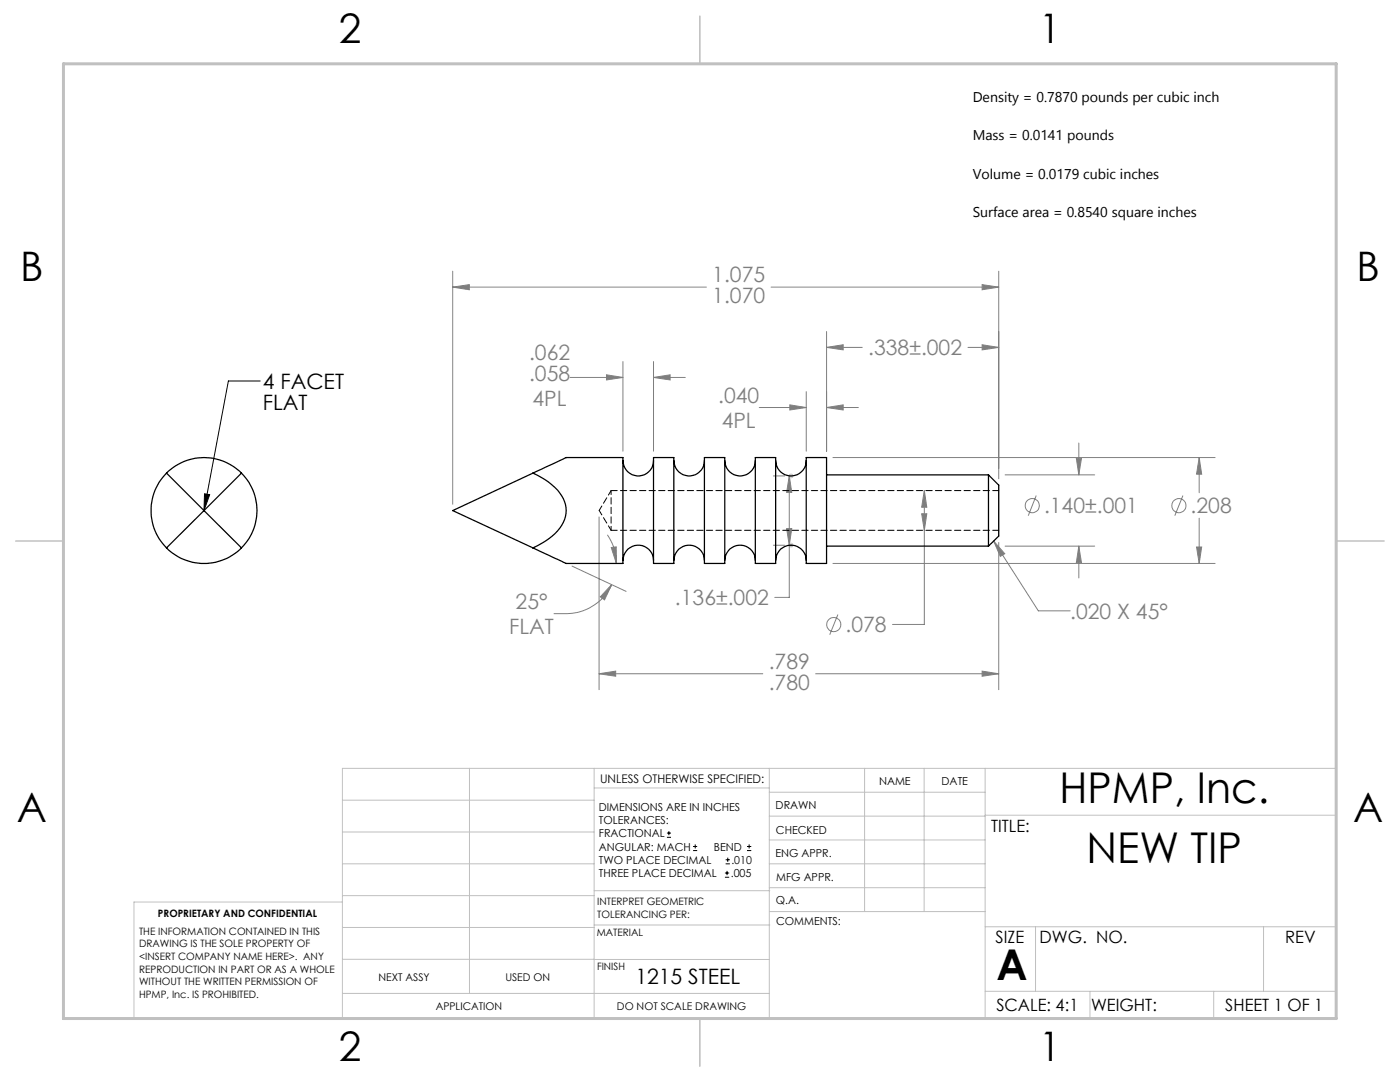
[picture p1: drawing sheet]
<svg xmlns="http://www.w3.org/2000/svg" width="279mm" height="216mm" viewBox="0 0 279 216" stroke-linecap="round" stroke-linejoin="round" font-family="sans-serif">
<g fill="none" stroke="#808080" stroke-width=".2">
<path d="M90.3 57.3l3.4-.5v1zM90.3 54.1v46.5M90.3 57.3h50.7M153.9 57.3h45.4M196 56.8l3.3 .5-3.3 .5zM199.3 54.1v41.4M113.8 75.3h10.5M121 74.8l3.3 .5-3.3 .5zM124.3 72.1v17.9M130.4 75.3l3.3-.5v1zM130.4 72.1v17.9M130.4 75.3h6.4"/>
<path d="M160.9 78.1v11.9M165 69.3l3.3-.5v1zM165 66.1v23.9M165 69.3h7.1M193.2 69.3h6.1M196 68.8l3.3 .5-3.3 .5zM151.5 81.3h9.4M154.3 95h2.3M157.5 95v24.2h-2.9M157.5 95l.5 3.2h-1zM157.6 80.8l3.3 .5-3.3 .5zM165 81.3l3.3-.5v1z"/>
<path d="M165 81.3h6.3M166.2 91.3h76.3M184.5 97.9l.5 3.3h-1.1zM184.5 97.9v26.7h-6.4M200.6 94.8h17.9M206.8 98.9l-1.6 4M214.8 91.4h1l-.5 3.4zM215.3 88.4v6.4M236.1 98.9l-1.6 4M239.3 91.3l.5 3.3h-1zM239.3 91.3v7M114.2 113l10.8 5"/>
<path d="M119.6 103.2v34.4M121.2 106.7a9.9 9.9 0 0 1 1.8 5.7M122 109.3l1-.2v3.3zM122.1 116.7l-1.5 3-.8-.6zM122.1 116.7a10 10 0 0 1-9.3 5.7h-2.2M154.3 108.8h2.3M157 105.5h1l-.5 3.3zM166.2 112.4h76.3M183.9 102.5h1.1l-.5 3.3zM198.3 107.9l2.2 2.6-.9 .5zM198.3 107.9l8.9 14h6.4M199.3 108.2v29.4"/>
<path d="M200.6 109h17.9M215.3 109l.5 3.3h-1zM215.3 109v6.3M238.8 109.1h1l-.5 3.3zM239.3 103.4v9M119.6 134.4l3.3-.5v1zM119.6 134.4h32.6M162.8 134.4h36.5M167.2 122.6l-1.6 4M196 133.9l3.3 .5-3.3 .5z"/>
<circle cx="206" cy="100.9" r="1.41"/>
<circle cx="235.3" cy="100.9" r="1.4"/>
<circle cx="166.4" cy="124.6" r="1.42"/>
</g>
<g fill="none" stroke="#000" stroke-width=".2">
<path d="M51.9 76h-6.3l-4.9 25.9M40.8 98.5l1 .2-1.1 3.2zM133.1 167.1h.8M133.1 166.2h.8M133.5 165.8v.9M138.3 169.7h.8M138.3 168.9h.8M138.7 168.5v.8M144.7 175h.8M144.7 174.2h.8M144.8 172.4h.9M144.8 171.6h.9"/>
<path d="M145.1 173.8v.8M145.2 171.1v.9M149.1 169.7h.8M149.1 168.9h.8M149.5 168.5v.8"/>
</g>
<g fill="none" stroke="#c0c0c0" stroke-width=".2">
<path d="M157.4 95h1M157.5 94.6l.7 .7M157.9 94.5v1M158.2 94.6l-.7 .7M157.4 108.8h1M157.5 108.4l.7 .7M157.9 108.3v1M158.2 108.4l-.7 .7M68.3 159.7h50.3M93.7 153.3v44.9M118.6 153.3v49.9M118.6 157.2h34.9"/>
<path d="M153.5 153.3v49.9M153.5 158.1h43.1M172.5 153.3v28.6M184.4 153.3v28.6M196.6 153.3v49.9M68.3 180h-41.6v23.2h240v-49.9h-198.4v49.9M68.3 178.7h50.3M68.3 172.4h50.3M68.3 166h50.3M118.6 177.7h35M153.5 167.6h43.1M153.5 162.8h43.1"/>
<path d="M153.5 172.4h43.1M153.5 177.1h43.1M196.6 162.7h70.1M68.3 198.2h85.2M68.3 191.4l85.2 .1M68.3 185.1h50.3M118.6 184.6h35M153.6 181.9h43M196.6 197.8h70.1M196.6 184.9h70.1M206.7 184.9v12.9M217.5 197.8v5.4"/>
<path d="M242.2 197.8v5.4M252.2 184.9v12.9"/>
</g>
<path d="M139.7 3.2v9.5M3.1 107.9h9.6M266.7 107.9h9.5M139.7 203.2v9.6" fill="none" stroke="#c0c0c0" stroke-width=".3"/>
<path d="M12.7 12.7h254v190.5h-254z" fill="none" stroke="#c0c0c0" stroke-width=".6"/>
<path d="M40.8 98.5l1 .2-1.1 3.2z" fill="#000"/>
<g fill="#808080">
<path d="M157.5 95l.5 3.2h-1zM157 105.5h1l-.5 3.3z"/>
<path d="M196 56.8l3.3 .5-3.3 .5zM90.3 57.3l3.4-.5v1zM165 81.3l3.3-.5v1zM157.6 80.8l3.3 .5-3.3 .5zM214.8 91.4h1l-.5 3.4zM215.3 109l.5 3.3h-1zM122.1 116.7l-1.5 3-.8-.6zM122 109.3l1-.2v3.3zM239.3 91.3l.5 3.3h-1zM238.8 109.1h1l-.5 3.3zM198.3 107.9l2.2 2.6-.9 .5zM196 68.8l3.3 .5-3.3 .5zM165 69.3l3.3-.5v1zM184.5 97.9l.5 3.3h-1.1zM183.9 102.5h1.1l-.5 3.3zM119.6 134.4l3.3-.5v1zM196 133.9l3.3 .5-3.3 .5zM130.4 75.3l3.3-.5v1zM121 74.8l3.3 .5-3.3 .5z"/>
</g>
<g fill="none" stroke="#000" stroke-width=".25">
<path d="M33.2 94.4a10.6 10.6 0 0 0 0 14.9M33.2 94.4a10.6 10.6 0 0 1 15 0M33.2 94.4l15 14.9M48.2 94.4a10.5 10.5 0 0 1 0 14.9M48.2 94.4l-15 14.9M106.4 94.4l6.6-3.1h11.3v21.1h-11.3l-6.6-3.1M106.4 94.4a11.7 11.7 0 0 1 6.3 5.7 6.1 6.1 0 0 1-2.5 6.9l-1.4 1-2.4 1.3M106.4 94.4l-16.1 7.5 16.1 7.4M124.3 91.9a3.1 3.1 0 0 0 3.1 3.1 3.1 3.1 0 0 0 3-3.1M130.4 91.3h4.1v21.1h-4.1zM134.5 91.9a3.1 3.1 0 0 0 3 3.1 3.1 3.1 0 0 0 3.1-3.1M140.6 91.3h4v21.1h-4z"/>
<path d="M144.6 91.9a3.1 3.1 0 0 0 3.1 3.1 3.1 3.1 0 0 0 3-3.1M150.7 91.3h4.1v21.1h-4.1zM154.8 91.9a3.1 3.1 0 0 0 3.1 3.1 3.1 3.1 0 0 0 3-3.1M160.9 91.3h4.1v21.1h-4.1zM165 94.8h32.3M197.3 94.8v14.2M197.3 94.8l2 2v10.2l-2 2M33.2 109.3a10.6 10.6 0 0 0 15 0M124.3 111.8a3.1 3.1 0 0 1 3.1-3 3.1 3.1 0 0 1 3 3M134.5 111.8a3.1 3.1 0 0 1 3-3 3.1 3.1 0 0 1 3.1 3M144.6 111.8a3.1 3.1 0 0 1 3.1-3 3.1 3.1 0 0 1 3 3M154.8 111.8a3.1 3.1 0 0 1 3.1-3 3.1 3.1 0 0 1 3 3"/>
<path d="M165 109h32.3"/>
</g>
<path d="M122 97.9v7.9" fill="none" stroke="#000" stroke-width=".2" stroke-dasharray="1.3 .6" stroke-dashoffset=".5"/>
<path d="M199.3 97.9h-77.3M122 105.8h77.3" fill="none" stroke="#000" stroke-width=".2" stroke-dasharray="1.3 .6"/>
<path d="M122 97.9l-2.4 4M119.6 101.9l2.4 3.9" fill="none" stroke="#000" stroke-width=".2" stroke-dasharray="1.3 .6" stroke-dashoffset=".2"/>
<g font-size="8.5">
<text x="211.5" y="160.2">HPMP, Inc.</text>
<text x="216.9" y="172.1">NEW TIP</text>
<text x="198.9" y="195.5">A</text>
</g>
<g font-size="8.1">
<text x="67.6" y="8.5">2</text>
<text x="207.3" y="8.5">1</text>
<text x="4" y="56.2">B</text>
<text x="270.7" y="56.2">B</text>
<text x="3.3" y="164.1">A</text>
<text x="270" y="164.1">A</text>
<text x="67.6" y="211.7">2</text>
<text x="207.3" y="211.7">1</text>
</g>
<g font-size="4.2" fill="#808080">
<text x="142.2" y="56.4">1.075</text>
<text x="142.2" y="60.5">1.070</text>
<text x="105.6" y="71.8">.062</text>
<text x="173.3" y="70.9">.338±.002</text>
<text x="105.6" y="76">.058</text>
<text x="106.3" y="81">4PL</text>
<text x="143.3" y="80.4">.040</text>
<text x="144" y="85.4">4PL</text>
<text x="208.4" y="102.4">.140±.001</text>
<text x="237.6" y="102.4">.208</text>
<text x="102.9" y="121.5">25°</text>
<text x="134.7" y="120.8">.136±.002</text>
<text x="213.6" y="123.5">.020 X 45°</text>
<text x="101.6" y="126.5">FLAT</text>
<text x="168.7" y="126.2">.078</text>
<text x="153.4" y="133.5">.789</text>
<text x="153.4" y="137.6">.780</text>
</g>
<g font-size="4.2">
<text x="52.5" y="77.6">4 FACET</text>
<text x="52.5" y="81.8">FLAT</text>
<text x="126.8" y="196.3">1215 STEEL</text>
</g>
<g font-size="3.4">
<text x="197.8" y="166">TITLE:</text>
<text x="198.7" y="188.1">SIZE</text>
<text x="207.5" y="188.1">DWG. NO.</text>
<text x="256.5" y="188.2">REV</text>
<text x="198.8" y="201.7">SCALE: 4:1</text>
<text x="217.7" y="201.8">WEIGHT:</text>
<text x="244.5" y="201.7">SHEET 1 OF 1</text>
</g>
<g font-size="2.8">
<text x="194.1" y="20.4">Density = 0.7870 pounds per cubic inch</text>
<text x="194.1" y="28">Mass = 0.0141 pounds</text>
<text x="194.1" y="35.7">Volume = 0.0179 cubic inches</text>
<text x="194.1" y="43.3">Surface area = 0.8540 square inches</text>
</g>
<text font-size="2.4" x="119.8" y="156.2">UNLESS OTHERWISE SPECIFIED:</text>
<g font-size="2.2">
<text x="119.5" y="161.8">DIMENSIONS ARE IN INCHES</text>
<text x="154.8" y="161.4">DRAWN</text>
<text x="175.4" y="156.6">NAME</text>
<text x="187.9" y="156.7">DATE</text>
<text x="119.5" y="164.4">TOLERANCES:</text>
<text x="119.5" y="167.1">FRACTIONAL</text>
<text x="154.9" y="166.3">CHECKED</text>
<text x="119.5" y="169.7">ANGULAR: MACH</text>
<text x="119.5" y="172.4">TWO PLACE DECIMAL</text>
<text x="142.5" y="169.7">BEND</text>
<text x="146" y="172.4">.010</text>
<text x="154.8" y="171">ENG APPR.</text>
<text x="119.5" y="175">THREE PLACE DECIMAL</text>
<text x="145.8" y="175">.005</text>
<text x="154.9" y="175.7">MFG APPR.</text>
<text x="154.9" y="180.4">Q.A.</text>
<text x="154.9" y="184.6">COMMENTS:</text>
</g>
<g font-size="2.1">
<text x="75.5" y="195.7">NEXT ASSY</text>
<text x="100.9" y="195.7">USED ON</text>
<text x="86.9" y="201.5">APPLICATION</text>
<text x="123.1" y="201.6">DO NOT SCALE DRAWING</text>
</g>
<g font-size="2">
<text x="31.5" y="182.9">PROPRIETARY AND CONFIDENTIAL</text>
<text x="119.2" y="180.6">INTERPRET GEOMETRIC</text>
<text x="119.2" y="183.1">TOLERANCING PER:</text>
<text x="27.8" y="186.5">THE INFORMATION CONTAINED IN THIS</text>
<text x="27.8" y="189">DRAWING IS THE SOLE PROPERTY OF</text>
<text x="27.8" y="191.6">&lt;INSERT COMPANY NAME HERE&gt;. ANY</text>
<text x="119.1" y="186.7">MATERIAL</text>
<text x="27.8" y="194.1">REPRODUCTION IN PART OR AS A WHOLE</text>
<text x="27.8" y="196.6">WITHOUT THE WRITTEN PERMISSION OF</text>
<text x="119.1" y="193.5">FINISH</text>
<text x="27.8" y="199.1">HPMP, Inc. IS PROHIBITED.</text>
</g>
</svg>
